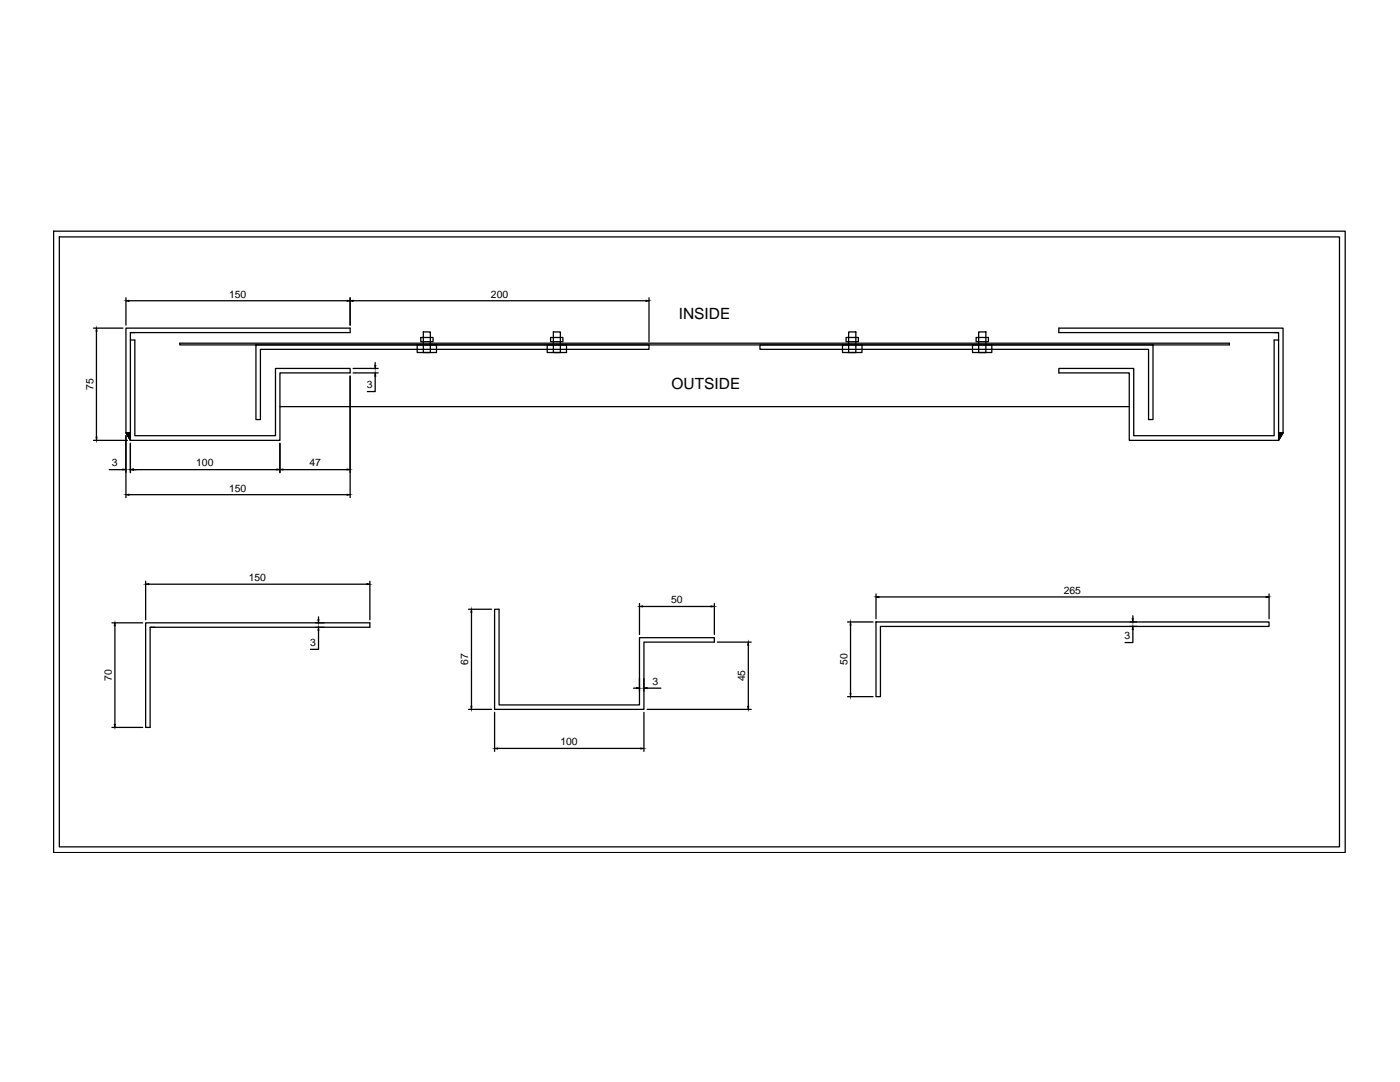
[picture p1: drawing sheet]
<svg xmlns="http://www.w3.org/2000/svg" width="279mm" height="216mm" viewBox="0 0 279 216" stroke-linecap="round" stroke-linejoin="round" font-family="sans-serif">
<!-- layer: 0 -->
<g fill="none" stroke="#000" stroke-width=".25">
<path d="M10.7 46.1h257.8v124h-257.8zM11.8 47.3h255.5v121.7h-255.5zM25.1 59.4v5.5M69.9 59.4v5.5M129.5 59.4v8.8M18.7 65.5h5.8M19.2 66.1v21.1M25.7 60h43.6M26 67.8h.9v19.1h28.1v-13.4h14.9v.9h-14v13.5h-29.9M26 66.4h.9M35.9 68.5h209.4v.3h-209.4zM51.1 68.8h78.4v.9h-77.5v14h-.9z"/>
<path d="M69.9 75v24.3M70.5 60h58.4M70.5 73.5h5M70.5 74.4h5M74.9 75v3.1h-1.6M74.9 72.3v.6M83.3 68.8h3.8v1.5h-3.8zM84 67.3h2.4v.9h-2.4zM84.5 66.2h1.4v4.1h-1.4zM109.2 68.8h3.9v1.5h-3.9zM109.9 67.3h2.4v.9h-2.4zM110.4 66.2h1.4v4.1h-1.4z"/>
<path d="M151.7 68.8h78.4v14.9h-.9v-14h-77.5zM168.1 68.8h3.9v1.5h-3.9zM168.9 67.3h2.4v.9h-2.4zM169.4 66.2h1.4v4.1h-1.4zM194.1 68.8h3.8v1.5h-3.8zM194.8 67.3h2.5v.9h-2.5zM195.3 66.2h1.5v4.1h-1.5zM254.3 66.4h.9M255.2 67.8h-.9v19.1h-28v-13.4h-15v.9h14.1v13.5h29.8M18.7 87.9h6.7M21.8 93.7h2.7M25.1 86.3v-20.8h44.8v.9h-43.9v21.5"/>
<path d="M25.1 86.9v12.4M25.2 86.3v.1M25.2 86.3h.1M25.4 86.3l-.2 .2M25.4 86.3l-.1 .3M25.5 86.3l-.2 .3M25.6 86.3l-.3 .3M25.6 86.3l-.3 .4M25.7 98.7h43.6M25.7 86.3l-.4 .4M25.8 86.3l-.4 .5M25.9 86.3l-.5 .5"/>
<path d="M25.9 86.3l-.5 .6M26 86.3l-.5 .6 .5-.6M26 86.8l-.4 .4 .4-.4M26 87l-.3 .3M26 87.2l-.2 .3 .2-.2M26 87.4l-.1 .2 .1-.1M26 87.8h.1M26 86.3h-.9l.9 1.6M26 88.5v5.8M26 86.4l-.5 .5 .5-.4M26 86.5l-.5 .5M26 86.6l-.4 .5"/>
<path d="M26 86.7l-.4 .4M26 86.7l-.4 .5M26 86.9l-.3 .3M26 87.1l-.2 .3M26 87.2l-.2 .2M26 87.4l-.1 .2M26 87.6l-.1 .1M26 87.7h.1M26.6 93.7h28.7M55.9 81.1h169.5M55.9 88.5v5.8M56.5 93.7h12.8"/>
<path d="M255.2 87.3l.9-1v-20.8h-44.8v.9h43.9v21.5M255.2 87.2l.8-.9-.8 .9M255.2 86.3h.9l-.9 1.6M255.3 86.3l-.1 .2M255.4 86.3l-.2 .3M255.4 87.4l-.1 .3M255.5 86.3l-.3 .4M255.5 87.3l-.3 .4M255.6 86.3l-.4 .4M255.6 86.3l-.4 .5M255.6 87.2l-.4 .4M255.7 86.3l-.5 .6"/>
<path d="M255.7 86.9l-.5 .6M255.8 86.3l-.6 .6M255.8 86.3l-.6 .7M255.8 86.8l-.6 .6M255.9 86.7l-.7 .7M255.9 86.3l-.7 .8M29.1 116v7.7M29.7 116.6h43.5M73.8 116v7.7M174.8 118.5v5M175.4 119.1h77.3M253.3 118.5v5"/>
<path d="M22.3 124.3h6.2M22.9 124.9v19.7M29.1 124.3h44.7v.9h-43.8v19.9h-.9zM30 125.2h.8M63 125.2h1.7M63 124.3h1.7M63.6 125.8v3.8h-1.6M63.6 123.1v.6M93.5 121.6h4.6M94.1 122.2v18.8M98.7 121.6h.9v19.1h28v-13.5h15v.9h-14.1v13.4h-29.8zM126.4 137.3h.6"/>
<path d="M127.6 120.4v6.2M127.6 135.4v2.5M128.2 121h13.7M128.5 135.4v2.5M129.1 137.3h2.8M142.6 120.4v6.2M143.2 128.1h6.7M149.3 128.7v12.3M169.1 139h5.1M169.1 124.1h5.1M169.7 124.7v13.7M174.8 124.1h78.5v.9h-77.6v14h-.9z"/>
<path d="M225.5 124.1h1.4M225.5 125h1.4M226.1 125.6v2.6h-1.6M226.1 122.9v.6M22.3 145.1h6.2M93.5 141.5h4.6M98.7 142.1v7.8M99.3 149.3h28.6M128.5 142.1v7.8M129.1 141.5h20.8"/>
</g>
<g fill="#000" stroke="#000" stroke-width=".2">
<path d="M25.1 60l.6-.1v.2zM69.3 59.9l.6 .1-.6 .1zM69.9 60l.6-.1v.2zM128.9 59.9l.6 .1-.6 .1zM19.2 65.5l.2 .6h-.2zM74.8 72.9h.2l-.1 .6zM74.9 74.4l.1 .6h-.2zM19.2 87.2h.2l-.2 .7zM24.5 93.6l.6 .1-.6 .1zM25.1 98.7l.6-.1v.2zM26 93.7l.6-.1v.2zM55.3 93.6l.6 .1-.6 .1z"/>
<path d="M55.9 93.7l.6-.1v.2zM69.3 98.6l.6 .1-.6 .1zM69.3 93.6l.6 .1-.6 .1zM29.1 116.6l.6-.2v.3zM73.2 116.4l.6 .2-.6 .1zM174.8 119.1l.6-.1v.2zM252.7 119l.6 .1-.6 .1zM22.9 124.3l.1 .6h-.2zM63.4 123.7h.3l-.1 .6zM63.6 125.2l.1 .6h-.3zM94.1 121.6l.1 .6h-.2zM127 137.2l.6 .1-.6 .1z"/>
<path d="M127.6 121l.6-.1v.2zM128.5 137.3l.6-.1v.2zM141.9 120.9l.7 .1-.7 .1zM149.3 128.1l.1 .6h-.2zM169.7 138.4h.1l-.1 .6zM169.7 124.1l.1 .6h-.1zM226 123.5h.2l-.1 .6zM226.1 125l.1 .6h-.2zM22.8 144.6h.2l-.1 .5zM94 141h.2l-.1 .5zM98.7 149.3h.6v.2zM127.9 149.3h.6l-.6 .2z"/>
<path d="M149.2 141h.2l-.1 .5z"/>
</g>
<g font-size="3.1">
<text x="135.5" y="63.7">INSIDE</text>
<text x="134" y="77.5">OUTSIDE</text>
</g>
<g font-size="2.1">
<text x="45.7" y="59.4">150</text>
<text x="98" y="59.4">200</text>
<text x="18.7" y="77.8" transform="rotate(-90 18.7 77.8)">75</text>
<text x="73.2" y="77.5">3</text>
<text x="22.3" y="93.1">3</text>
<text x="39.1" y="93.1">100</text>
<text x="61.8" y="93.1">47</text>
<text x="45.7" y="98.1">150</text>
<text x="49.6" y="115.9">150</text>
<text x="212.3" y="118.5">265</text>
<text x="133.9" y="120.4">50</text>
<text x="61.9" y="128.9">3</text>
<text x="224.4" y="127.6">3</text>
<text x="22.3" y="135.9" transform="rotate(-90 22.3 135.9)">70</text>
<text x="93.5" y="132.7" transform="rotate(-90 93.5 132.7)">67</text>
<text x="130.2" y="136.7">3</text>
<text x="148.7" y="136" transform="rotate(-90 148.7 136)">45</text>
<text x="169.1" y="132.7" transform="rotate(-90 169.1 132.7)">50</text>
<text x="111.8" y="148.7">100</text>
</g>
</svg>
